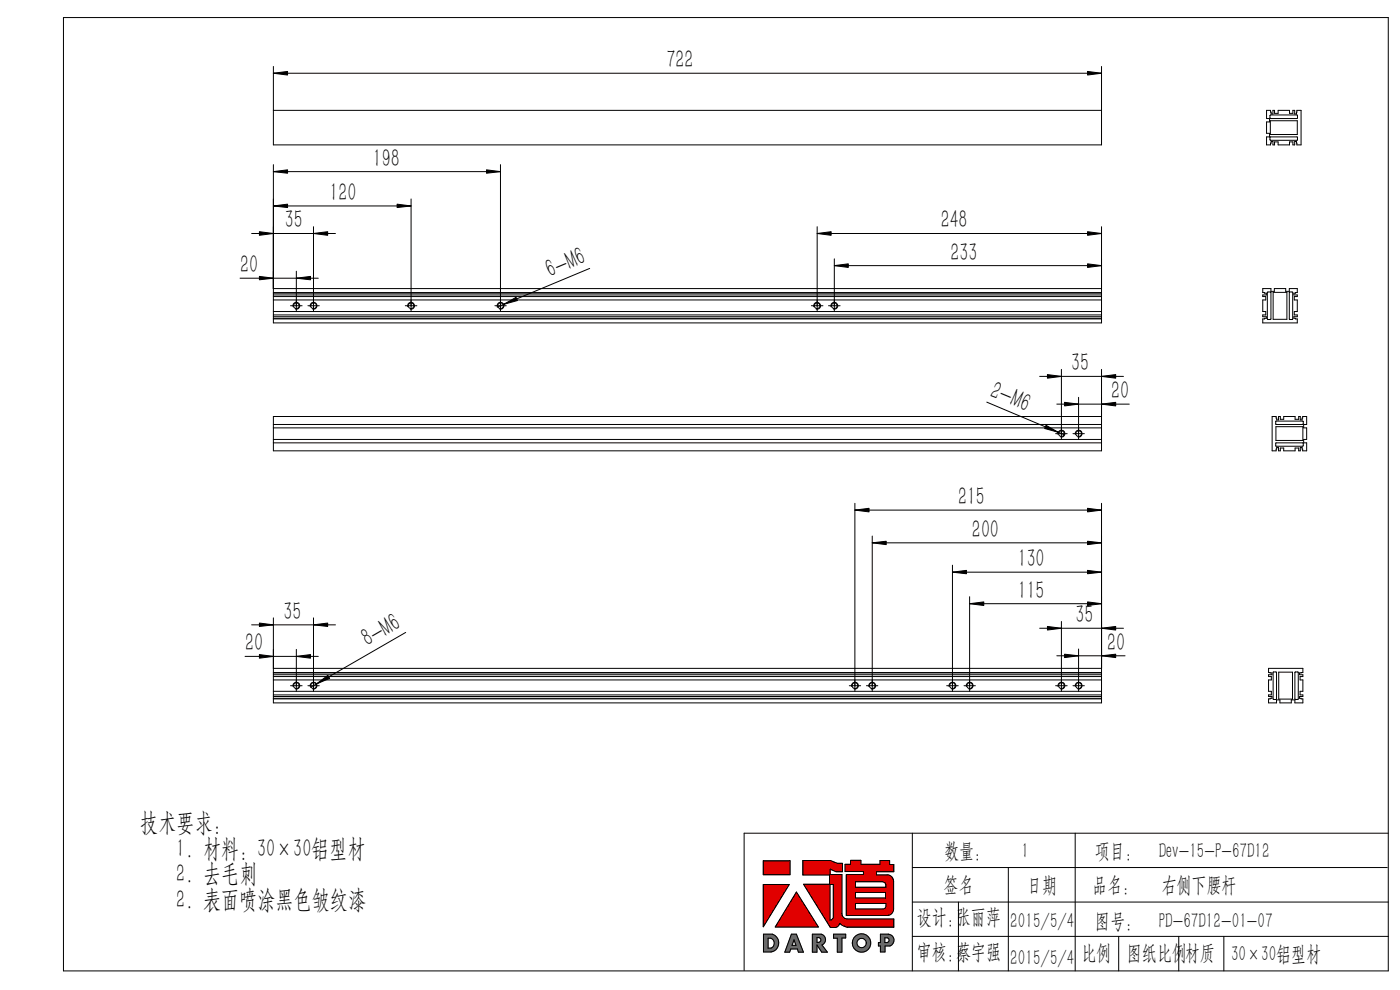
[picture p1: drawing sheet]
<svg xmlns="http://www.w3.org/2000/svg" width="297mm" height="210mm" viewBox="0 0 297 210" stroke-linecap="round" stroke-linejoin="round" font-family="sans-serif">
<g fill="none" stroke="#000" stroke-width=".21">
<path d="M13.5 3.7h281v202.3h-281zM58 14.1v16.6h175.7v-16.6M58 15.5h175.7M58 23.4h175.7M58 34.9v33.6h175.7v-20.4M58 36.4h48.2M106.2 34.9v31.2M268.7 23.4h.8l.2 .8h.3v-.8h.4v.6h.7v-.6h2.5v.6h.7v-.6h.4v.8h.3l.1-.8h.9v7.3h-.9l-.1-.7h-.3v.7h-.4v-.6h-.7v.6h-2.5v-.6h-.7v.6h-.4v-.7h-.3l-.2 .7h-.8v-1.7h.6v-.7h-.6v-2.4h.6v-.8h-.6zM269.5 24.4h5.7l.1 .7h-5.8l-.1-.1zM269.5 29h5.7l.1 .7-5.8 .1zM269.5 25.6h5.7v2.9h-5.7zM50.9 59h16.6"/>
<path d="M53.4 49.5h17.8M58 43.7h29.2M62.9 57.5v8.6M66.5 48.1v18M87.2 42.2v23.9M125.1 56.9l-19.6 8.3M173.4 48.1v18M173.4 49.5h60.3M177 54.9v11.2M177 56.3h56.7M58 61.2h175.7M58 62.1h175.7"/>
<path d="M58 62.6h175.7M58 62.9h175.7M58 63.6h175.7M58 66.1h175.7M58 67.2h175.7M58 66.8h175.7M58 67.6h175.7M58 62.2h175.7M58 67.5h175.7M61.6 64.9h2.5M62.2 65.1a.73 .73 0 0 1 .6-1 .73 .73 0 0 1 .8 .8 .73 .73 0 0 1-.9 .7M65.3 64.9h2.4"/>
<path d="M65.8 65.1a.73 .73 0 0 1 .7-1 .73 .73 0 0 1 .8 .8 .73 .73 0 0 1-1 .7M86 64.9h2.4M86.5 65.1a.74 .74 0 0 1 .6-1 .74 .74 0 0 1 .8 .8 .74 .74 0 0 1-.9 .7M105 64.9h2.4M105.5 65.1a.73 .73 0 0 1 .6-1 .73 .73 0 0 1 .8 .8 .73 .73 0 0 1-.9 .7M172.1 64.9h2.5M172.6 65.1a.73 .73 0 0 1 .7-1 .73 .73 0 0 1 .8 .8 .73 .73 0 0 1-1 .7M175.8 64.9h2.4M176.3 65.1a.74 .74 0 0 1 .6-1 .74 .74 0 0 1 .8 .8 .74 .74 0 0 1-.9 .7M220.6 79.8h17.7M225.2 78.4v14.8M233.7 78.4v17.2h-175.7v-7.3h175.7"/>
<path d="M267.9 61.2h1.7v.6h.7v-.6h2.5v.6h.7v-.6h1.7v.9l-.7 .1v.4h.7v.3h-.6v.7h.6v2.5h-.6v.7h.6v.4h-.7v.3l.7 .1v.9h-7.3v-.9l.7-.1v-.3h-.7v-.4h.6v-.7h-.6v-2.5h.6v-.7h-.6v-.3h.7v-.4l-.7-.1zM268.9 62h.7l-.1 5.8-.6-.1zM270.1 62h2.9v5.7h-2.9zM273.5 62h.7v5.8l-.7-.1zM58 90h175.7M58 93.2h175.7M58 90.8h175.7M58 93.9h175.7M209.3 85.3l16.5 6.9M223.9 92h2.5M224.2 85.7h15.4M224.5 92.2a.74 .74 0 0 1 .6-1 .74 .74 0 0 1 .8 .8 .74 .74 0 0 1-.9 .7"/>
<path d="M227.6 92h2.4M228.1 92.2a.73 .73 0 0 1 .7-1 .73 .73 0 0 1 .8 .8 .73 .73 0 0 1-1 .7M228.8 84.3v8.9M269.9 88.3h.8l.1 .8h.4v-.8h.4v.6h.7v-.6h2.4v.6h.8v-.6h.3v.8h.4l.2-.8h.8v1.7h-.6v.8h.6v2.4h-.6v.7h.6v1.7h-.8l-.2-.7h-.4v.7h-.3v-.6h-.8v.6h-2.4v-.6h-.7v.6h-.4v-.7h-.4l-.1 .7h-.8zM270.6 94l5.8-.1 .1 .6-.1 .2h-5.7zM270.6 89.3h5.8l.1 .6-.1 .1h-5.7zM270.7 90.5h5.7v2.9h-5.7zM181.4 106.8v39.8M181.4 108.2h52.3M185 113.7v32.9M185 115.1h48.7M202.1 119.9v26.7"/>
<path d="M233.7 106.8v42.3h-175.7v-18M52 139.2h15.5M53.4 132.5h17.8M62.9 137.8v8.8M66.5 131.1v15.5M86.1 134.2l-20.2 11.6M202.1 121.4h31.6M205.7 126.6v20M205.7 128.1h28M220.6 133.3h17.7M224.2 139.1h14.5M225.2 131.8v14.8"/>
<path d="M228.8 137.7v8.9M58 141.8h175.7M58 142.7h175.7M58 143.5h175.7M58 143.1h175.7M58 144.2h175.7M58 146.6h175.7M58 147.7h175.7M58 147.4h175.7M58 148.3h175.7M58 148.1h175.7M61.6 145.5h2.5"/>
<path d="M62.2 145.6a.73 .73 0 0 1 .6-.9 .73 .73 0 0 1 .8 .8 .73 .73 0 0 1-.9 .6M65.3 145.5h2.4M65.8 145.6a.73 .73 0 0 1 .7-.9 .73 .73 0 0 1 .8 .8 .73 .73 0 0 1-1 .6M180.2 145.5h2.4M180.7 145.6a.73 .73 0 0 1 .6-.9 .73 .73 0 0 1 .8 .8 .73 .73 0 0 1-.9 .6M183.8 145.5h2.4M184.3 145.6a.73 .73 0 0 1 .7-.9 .73 .73 0 0 1 .7 .8 .73 .73 0 0 1-.9 .6M200.8 145.5h2.5M201.3 145.6a.74 .74 0 0 1 .7-.9 .74 .74 0 0 1 .8 .7 .74 .74 0 0 1-.9 .7M204.5 145.5h2.4M205 145.6a.73 .73 0 0 1 .7-.9 .73 .73 0 0 1 .7 .8 .73 .73 0 0 1-.9 .6M223.9 145.5h2.5"/>
<path d="M224.5 145.6a.74 .74 0 0 1 .6-.9 .74 .74 0 0 1 .8 .7 .74 .74 0 0 1-.9 .7M227.6 145.5h2.4M228.1 145.6a.73 .73 0 0 1 .7-.9 .73 .73 0 0 1 .8 .8 .73 .73 0 0 1-1 .6M269.1 141.8h7.3v.9h-.7v.4h.7v.4h-.6v.7h.6v2.4h-.6v.8h.6v.3h-.7v.4l.7 .2v.8h-1.7v-.6h-.8v.6h-2.4v-.6h-.7v.6h-1.7v-.8l.7-.2v-.4h-.7v-.3h.6v-.8h-.6v-2.4h.6v-.7h-.6v-.4h.7v-.4h-.7zM270.1 142.6h.7v5.7l-.1 .1-.6-.1zM271.3 142.6h2.9v5.7h-2.9zM274.7 142.6h.7l-.1 5.8-.6-.1zM193.5 176.7v29.3M228.1 176.7v29.3M294.5 176.7h-136.6v29.2M161.9 187.6h5.5l-5.5 9zM161.9 182.6h5.7v2.9h-5.7z"/>
<path d="M162 198.2h1.9a1.95 1.95 0 0 1 1.3 2 1.95 1.95 0 0 1-1.6 1.7h-1.6zM162.9 199a1.08 1.08 0 0 1 1.4 1.1 1.08 1.08 0 0 1-1.4 1zM167.9 198.2h1.1l1.4 3.8h-1l-.2-.7h-1.4l-.3 .7h-1zM168.4 199.3l.5 1.2h-.9zM169 189.2l4.6 7.4h-9.1zM170.3 182.5h5.8l1.5 .6h1.1v1.8h-1.3l-1.3-.5v1.1h2.5v8.3a1.16 1.16 0 0 0 1.1 1.1h9.9v1.8h-9.9l-1.6-.8-.6 .7-1.4 .1-5.6-9.1h5.5v-2h-5.7zM172.3 198.2h1.9a1.2 1.2 0 0 1 .9 1 1.2 1.2 0 0 1-.7 1.2l1.1 1.6h-1.2l-1-1.6v1.6h-1zM173.3 198.9h.4a.52 .52 0 0 1 .5 .5 .52 .52 0 0 1-.5 .5h-.4zM176.1 187.6h.7v7.1l-.4 .5h-.3zM176.8 198.2h2.6v.8h-.8v3h-1v-3h-.8zM179.3 183.3h1.2v-.8h2.1v.8h4.1v-.8h2v.9h.9v1.5h-3.7v.7h2.3a1.37 1.37 0 0 1 1.4 1.3v5.9a1.37 1.37 0 0 1-1.4 1.4h-8.7v-8.7h3.7v-.6h-3.9zM181.4 187h5.8a.73 .73 0 0 1 .7 .7v.5h-6.5z"/>
<path d="M181.5 191.6h6.5v.6a.65 .65 0 0 1-.7 .6h-5.8zM181.5 189.3h6.4v1.2h-6.4zM186.8 198.2h1.7a1.29 1.29 0 0 1 1.2 1.1 1.29 1.29 0 0 1-.9 1.4h-1.1v1.2h-.9v-1.2h-.4v-.8h.4zM187.7 198.9h.6a.52 .52 0 0 1 .3 .5 .52 .52 0 0 1-.4 .5h-.5zM193.5 191.3h101M193.5 198.6h101M193.5 184h100.8M203.3 191.3v14.7M213.9 184v22M237.3 198.6v7.4M250.1 198.6v7.4M259.6 198.6v7.4"/>
<circle cx="62.9" cy="64.9" r=".61"/>
<circle cx="66.5" cy="64.9" r=".62"/>
<circle cx="87.2" cy="64.9" r=".61"/>
<circle cx="106.2" cy="64.9" r=".62"/>
<circle cx="173.3" cy="64.9" r=".61"/>
<circle cx="177" cy="64.9" r=".61"/>
<circle cx="225.2" cy="92" r=".6"/>
<circle cx="228.8" cy="92" r=".61"/>
<circle cx="62.9" cy="145.4" r=".61"/>
<circle cx="66.5" cy="145.4" r=".62"/>
<circle cx="181.4" cy="145.4" r=".62"/>
<circle cx="185" cy="145.4" r=".61"/>
<circle cx="202" cy="145.4" r=".61"/>
<circle cx="205.7" cy="145.4" r=".62"/>
<circle cx="225.2" cy="145.4" r=".61"/>
<circle cx="228.8" cy="145.4" r=".62"/>
<circle cx="182.8" cy="200" r="1.97"/>
<circle cx="182.8" cy="200" r=".99"/>
</g>
<g fill="#6a6a6a" stroke="#6a6a6a" stroke-width=".21">
<path d="M162 198.2v3.7l2-.1 .7-.5 .4-.7a1.9 1.9 0 0 0-1.2-2.4zM162.9 199l.8 .1 .6 .7-.2 .9-.5 .4h-.7z" fill-rule="evenodd"/>
<path d="M167.9 198.2l-1.4 3.8h1l.3-.7h1.4l.2 .7h1l-1.4-3.8zM168.4 199.3l.5 1.2h-.9z" fill-rule="evenodd"/>
<path d="M172.3 198.2v3.8h1v-1.6l1 1.6h1.2l-1.1-1.6 .5-.4 .2-.3v-.6l-.2-.5-.6-.4zM173.3 198.9h.5l.3 .2 .1 .3-.3 .4-.6 .1z" fill-rule="evenodd"/>
<path d="M176.8 198.2h2.6v.8h-.8v3h-1v-3h-.8z" fill-rule="evenodd"/>
<path d="M180.8 200a1.95 1.95 0 0 0 3.9 0 1.95 1.95 0 0 0-3.9 0zM181.8 200a1 1 0 0 1 2 0 1 1 0 0 1-2 0z" fill-rule="evenodd"/>
<path d="M186.8 198.2v1.7h-.4v.8h.4v1.2h.9v-1.2h1.1l.5-.3 .3-.6v-.7l-.2-.4-.6-.5zM187.7 198.9h.6l.3 .2v.4l-.1 .3-.8 .1z" fill-rule="evenodd"/>
</g>
<g fill="#e10000" stroke="#e10000" stroke-width=".21">
<path d="M161.9 187.6h5.5l-5.5 9z"/>
<path d="M169 189.2l4.6 7.4h-9.1z"/>
<path d="M161.9 182.6h5.7v2.9h-5.7z" fill-rule="evenodd"/>
<path d="M170.3 182.5v3.1h5.7v2h-5.5l5.6 9.1h1.2l.6-.4a.3 .3 0 0 1 .3-.4 .3 .3 0 0 1 .3 .3l1.2 .5h9.9v-1.8h-10.1l-.5-.2-.4-.8v-8.4h-2.5v-1.1l1.3 .5h1.3v-1.8h-1.1l-1.5-.6zM176.1 187.6h.7v7.1l-.4 .5h-.3z" fill-rule="evenodd"/>
<path d="M181.5 189.3h6.4v1.2h-6.4zM179.3 183.3v1.6h3.9v.6h-3.7v8.7h8.9l.6-.3 .3-.3 .3-.6-.1-6.5-.3-.5-.7-.4h-2.6v-.7h3.7v-1.5h-.9v-.9h-2v.8h-4.1v-.8h-2.1v.8zM181.4 187h5.9l.5 .4 .1 .8h-6.5zM181.5 191.6h6.5v.8l-.5 .4h-6z" fill-rule="evenodd"/>
</g>
<g fill="#000" stroke="#000" stroke-width=".21">
<path d="M58 15.5l3-.3v.7zM230.7 15.2l3 .3-3 .4zM58 36.4l3-.4v.7zM103.2 36l3 .4-3 .3zM55 58.6l3 .4-3 .4zM55 49.1l3 .4-3 .4zM58 43.7l3-.4v.7zM62.9 59l3-.4v.8zM66.5 49.5l3-.4v.8zM84.2 43.3l3 .4-3 .3zM173.4 49.5l2.9-.4v.8zM177 56.3l3-.3v.7z"/>
<path d="M230.7 56l3 .3-3 .4zM230.7 49.1l3 .4-3 .4zM106.8 64.6l2.7-1.5 .3 .7zM222.2 79.5l3 .3-3 .4zM233.7 79.8l3-.3v.7zM221.9 90.2l2.6 1.5-2.9-.8zM225.8 85.3l3 .4-3 .4zM233.7 85.7l3-.4v.8zM181.4 108.2l3-.4v.8zM185 115.1l3-.3v.7zM230.7 114.8l3 .3-3 .4zM230.7 107.8l3 .4-3 .4z"/>
<path d="M55 138.9l3 .3-3 .4zM55 132.2l3 .3-3 .4zM62.9 139.2l3-.3v.7zM66.5 132.5l3-.3v.7zM202.1 121.4l2.9-.4v.7zM205.7 128.1l3-.4v.7zM222.2 132.9l3 .4-3 .3zM225.8 138.8l3 .3-3 .4zM230.7 121l3 .4-3 .3zM233.7 139.1l3-.3v.7zM233.7 133.3l3-.4v.7zM230.7 127.7l3 .4-3 .3z"/>
<path d="M67.1 145.1l2.5-1.8 .3 .6z"/>
</g>
<g font-size="5.5">
<text x="141.4" y="14.5">722</text>
<text x="79.1" y="35.3">198</text>
<text x="69.9" y="42.6">120</text>
<text x="60.4" y="48.5">35</text>
<text x="199.6" y="48.5">248</text>
<text x="50.9" y="58">20</text>
<text x="116.7" y="59.1" transform="rotate(-23 116.7 59.1)">6-M6</text>
<text x="201.7" y="55.3">233</text>
<text x="227.2" y="78.8">35</text>
<text x="209.8" y="84.1" transform="rotate(23 209.8 84.1)">2-M6</text>
<text x="235.7" y="84.7">20</text>
<text x="203.2" y="107.1">215</text>
<text x="206.2" y="114.1">200</text>
<text x="215.9" y="120.3">130</text>
<text x="60.1" y="131.5">35</text>
<text x="215.9" y="127">115</text>
<text x="78" y="137.3" transform="rotate(-30 78 137.3)">8-M6</text>
<text x="228.2" y="132.2">35</text>
<text x="52" y="138.2">20</text>
<text x="234.9" y="138.1">20</text>
<text x="29.8" y="176.2">技术要求:</text>
<text x="37.4" y="181.7">1. 材料: 30×30铝型材</text>
<text x="37.4" y="187.2">2. 去毛刺</text>
<text x="37.4" y="192.7">2. 表面喷涂黑色皱纹漆</text>
</g>
<g font-size="4.6">
<text x="200.3" y="182">数量：</text>
<text x="216.7" y="182">1</text>
<text x="232.3" y="182">项目：</text>
<text x="245.8" y="182">Dev-15-P-67D12</text>
<text x="200.2" y="189.2">签名</text>
<text x="217.9" y="189.2">日期</text>
<text x="231.7" y="189.2">品名：</text>
<text x="246.4" y="189.2">右侧下腰杆</text>
<text x="194.5" y="196">设计：张丽萍</text>
<text x="214.3" y="196.8">2015/5/4</text>
<text x="232.3" y="196.8">图号：</text>
<text x="245.8" y="196.8">PD-67D12-01-07</text>
<text x="194.5" y="203.3">审核：蔡宇强</text>
<text x="229.4" y="203.6">比例</text>
<text x="239.1" y="203.6">图纸比例材质</text>
<text x="261.1" y="203.9">30×30铝型材</text>
<text x="214.3" y="204.7">2015/5/4</text>
</g>
</svg>
